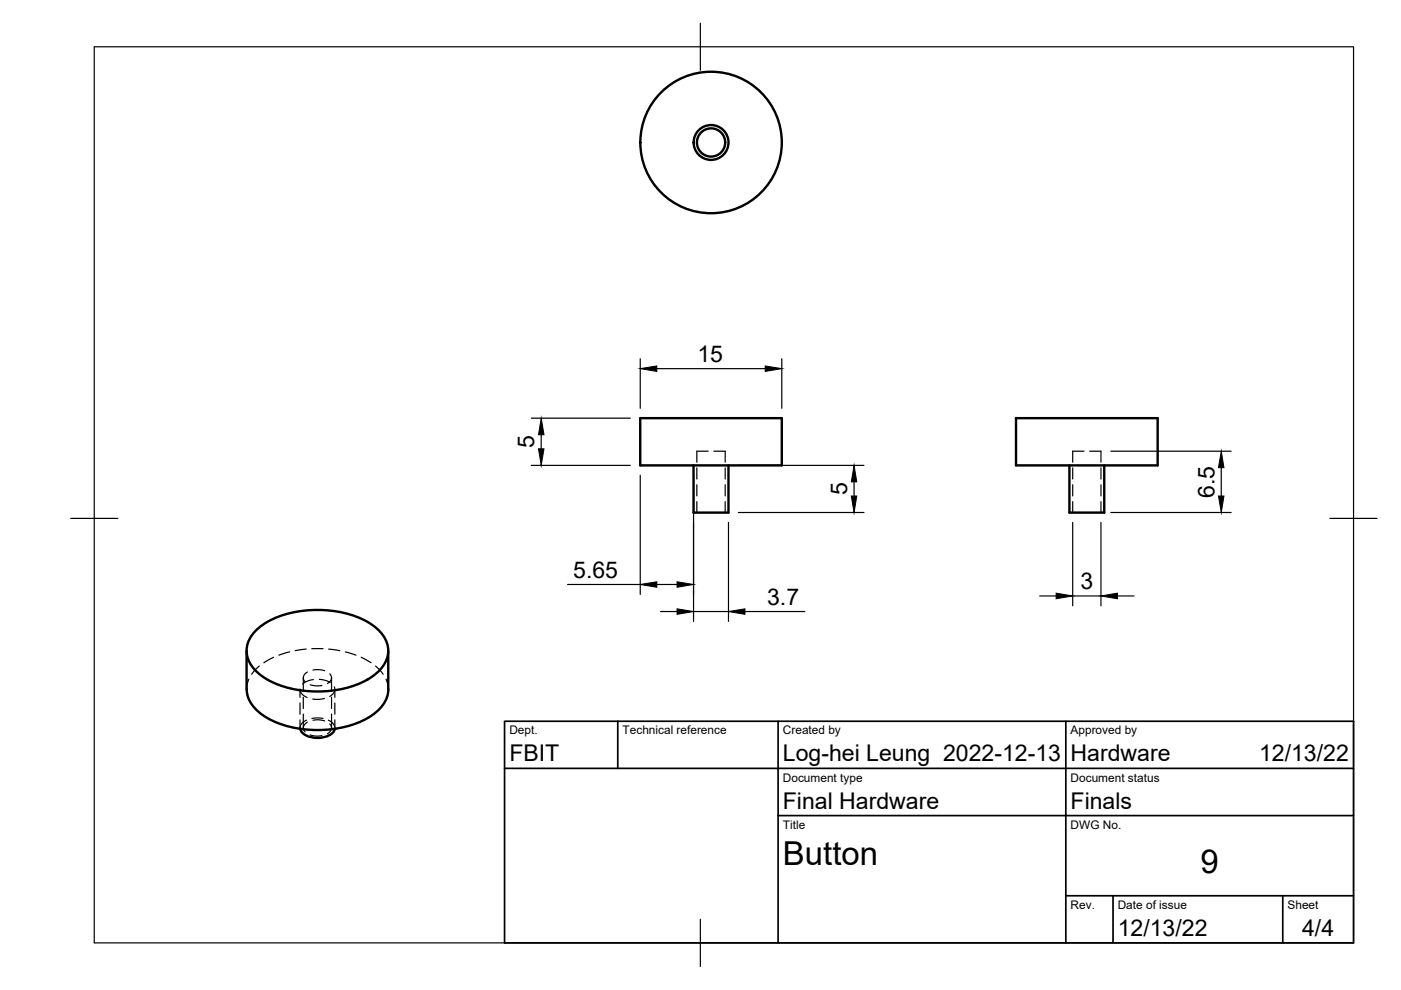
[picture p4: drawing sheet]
<svg xmlns="http://www.w3.org/2000/svg" width="297mm" height="210mm" viewBox="0 0 297 210" stroke-linecap="round" stroke-linejoin="round" font-family="sans-serif">
<!-- layer: Visible -->
<g fill="none" stroke="#000" stroke-width=".51">
<path d="M135.7 88.7h30.1v10h-30.1zM147 98.7v10h7.5v-10M215.4 88.7h30v10h-30zM226.7 98.7v10h7.4v-10M52.3 138v8.1M54.5 133.4a20.3 20.3 0 0 1 15.1-4 18.1 18.1 0 0 1 10.5 4 5.7 5.7 0 0 1 0 9.1 20.3 20.3 0 0 1-15.1 4 18.1 18.1 0 0 1-10.5-4 5.7 5.7 0 0 1 0-9.1zM82.3 138v8.1a6.9 6.9 0 0 1-3.3 5.4 23 23 0 0 1-19.7 1.9 11.1 11.1 0 0 1-6.6-5.3l-.4-2M63.6 154.5a3.1 3.1 0 0 0 2.9 1.9 4.6 4.6 0 0 0 4.3-1.4l.2-.5"/>
<circle cx="150.8" cy="30.2" r="3"/>
<circle cx="150.8" cy="30.2" r="3.7"/>
<circle cx="150.8" cy="30.2" r="15"/>
</g>
<!-- layer: Hidden -->
<g fill="none" stroke="#000" stroke-width=".25">
<path d="M147.7 99.2v2.4M150.2 95.7h-2.5v2.3M151.3 95.7h2.5v2.3M153.8 99.2v2.4M227.4 99.2v2.4M229.8 95.7h-2.4v2.3M231 95.7h2.4v2.3M233.4 99.2v2.4M147.7 102.8v2.3M147.7 106.4v2.3M153.8 102.8v2.3M153.8 106.4v2.3"/>
<path d="M227.4 102.8v2.3M227.4 106.4v2.3M233.4 102.8v2.3M233.4 106.4v2.3M58 139.4l-2.1 1.1M61.4 138.2l-2.3 .7M64.9 137.6l-2.3 .4M66.1 137.5h2.4M69.7 137.6l2.4 .4M73.2 138.2l2.3 .7M76.6 139.4l2.1 1.1M52.8 144l-.3 .9-.2 1.2"/>
<path d="M55 141.2l-1.6 1.8M63.6 146.1a1.92 1.92 0 0 0 1.5 1.8M63.6 146.1v1.8M63.6 149v2.4M63.6 152.6v1.7M64.3 143.7v2.9M64.3 147.8v2.4M64.3 151.4v2.9M65 152.7l-.7 .4-.5 .5-.2 .9M65.2 142.5a1.23 1.23 0 0 0-.5 2M65.2 153.1a1.25 1.25 0 0 0-.5 2.1M65.8 145.2l1.4 .2 1.1-.1"/>
<path d="M65.8 155.8l1.4 .3 1.1-.1M66.1 152.3h2.4M66.4 142.1l1.5-.1 .9 .2M66.4 152.7l1-.1 1.4 .3M66.4 144.1l-1.3 .3-.9 .6M67.7 144l1.6 .3 .7 .4M68.8 148.1l-1.4 .2-1.1-.1M69.6 152.7l.7 .4 .5 .5 .2 .9M69.9 142.9a1.23 1.23 0 0 1-.5 2M69.9 153.5a1.25 1.25 0 0 1-.5 2.1M70.3 143.7v2.9M70.3 147.8v2.4"/>
<path d="M70.3 151.4v2.9M70.9 145.6l.1 .6a1.74 1.74 0 0 1-1.1 1.5M71 146.1v1.8M71 149v2.4M71 152.6v1.7M79.6 141.2l1.6 1.8M81.8 144l.3 .9 .2 1.2"/>
</g>
<!-- layer: BORDER -->
<path d="M20 9.9h267v190h-267zM148.5 4.9v10M15 109.9h10M282 109.9h10M148.5 194.9v10" fill="none" stroke="#000" stroke-width=".25"/>
<!-- layer: TITLEBLOCK -->
<path d="M107 152.9h180v47h-180zM131 152.9v10M165 152.9v47M226 152.9v47M107 162.9h180M165 172.9h122M226 189.9h61M236 189.9v10M272 189.9v10" fill="none" stroke="#000" stroke-width=".36"/>
<!-- layer: FD_Dimensions -->
<g fill="none" stroke="#000" stroke-width=".25">
<path d="M135.7 76.1v10.5M139.3 78.2h22.9M165.8 76.1v10.5M112.6 98.7h21M112.6 88.7h21M114.7 92.2v3M156.5 98.7h26.7M235.5 95.7h25.5M258.9 99.2v6M135.7 100.8v25.2M147 100.8v31M154.5 110.8v21"/>
<path d="M156.5 108.7h26.7M181.1 102.2v3M227.4 110.8v17.7M233.4 110.8v17.7M235.5 108.7h25.5M120.3 123.9h15.4M139.3 123.9h4.3M140.1 129.7h3.5M147 129.7h7.5M157.9 129.7h12.7M220.4 126.4h3.5M227.4 126.4h6"/>
<path d="M236.9 126.4h3.5"/>
</g>
<g fill="#000" stroke="#000" stroke-width=".21">
<path d="M135.7 78.2l3.6-.6v1.2zM162.2 77.6l3.6 .6-3.6 .6zM114.2 95.2h1.1l-.6 3.5zM114.7 88.7l.6 3.5h-1.1zM258.9 95.7l.6 3.5h-1.2zM180.5 105.2h1.2l-.6 3.5zM181.1 98.7l.6 3.5h-1.2zM258.3 105.2h1.2l-.6 3.5zM135.7 123.9l3.6-.5v1.1zM143.6 129.1l3.4 .6-3.4 .6zM143.6 123.4l3.4 .5-3.4 .6zM154.5 129.7l3.4-.6v1.2z"/>
<path d="M223.9 125.8l3.5 .6-3.5 .6zM233.4 126.4l3.5-.6v1.2z"/>
</g>
<g font-size="7">
<text x="166" y="183.4">Button</text>
<text x="254.5" y="185.2">9</text>
</g>
<g font-size="4.9">
<text x="147.9" y="76.7">15</text>
<text x="113.3" y="95" transform="rotate(-90 113.3 95)">5</text>
<text x="179.6" y="105" transform="rotate(-90 179.6 105)">5</text>
<text x="257.5" y="105.6" transform="rotate(-90 257.5 105.6)">6.5</text>
<text x="121.5" y="122.5">5.65</text>
<text x="229.1" y="124.9">3</text>
<text x="162.6" y="128.2">3.7</text>
<text x="108" y="161.4">FBIT</text>
<text x="166" y="161.4">Log-hei Leung 2022-12-13</text>
<text x="227" y="161.4">Hardware</text>
<text x="267" y="161.4">12/13/22</text>
<text x="166" y="171.4">Final Hardware</text>
<text x="227" y="171.4">Finals</text>
<text x="237" y="198.4">12/13/22</text>
<text x="276.1" y="198.6">4/4</text>
</g>
<g font-size="2.5">
<text x="108" y="155.7">Dept.</text>
<text x="132" y="155.7">Technical reference</text>
<text x="166" y="155.7">Created by</text>
<text x="227" y="155.7">Approved by</text>
<text x="166" y="165.7">Document type</text>
<text x="227" y="165.7">Document status</text>
<text x="166" y="175.7">Title</text>
<text x="227" y="175.7">DWG No.</text>
<text x="227" y="192.7">Rev.</text>
<text x="237" y="192.7">Date of issue</text>
<text x="273" y="192.7">Sheet</text>
</g>
</svg>
